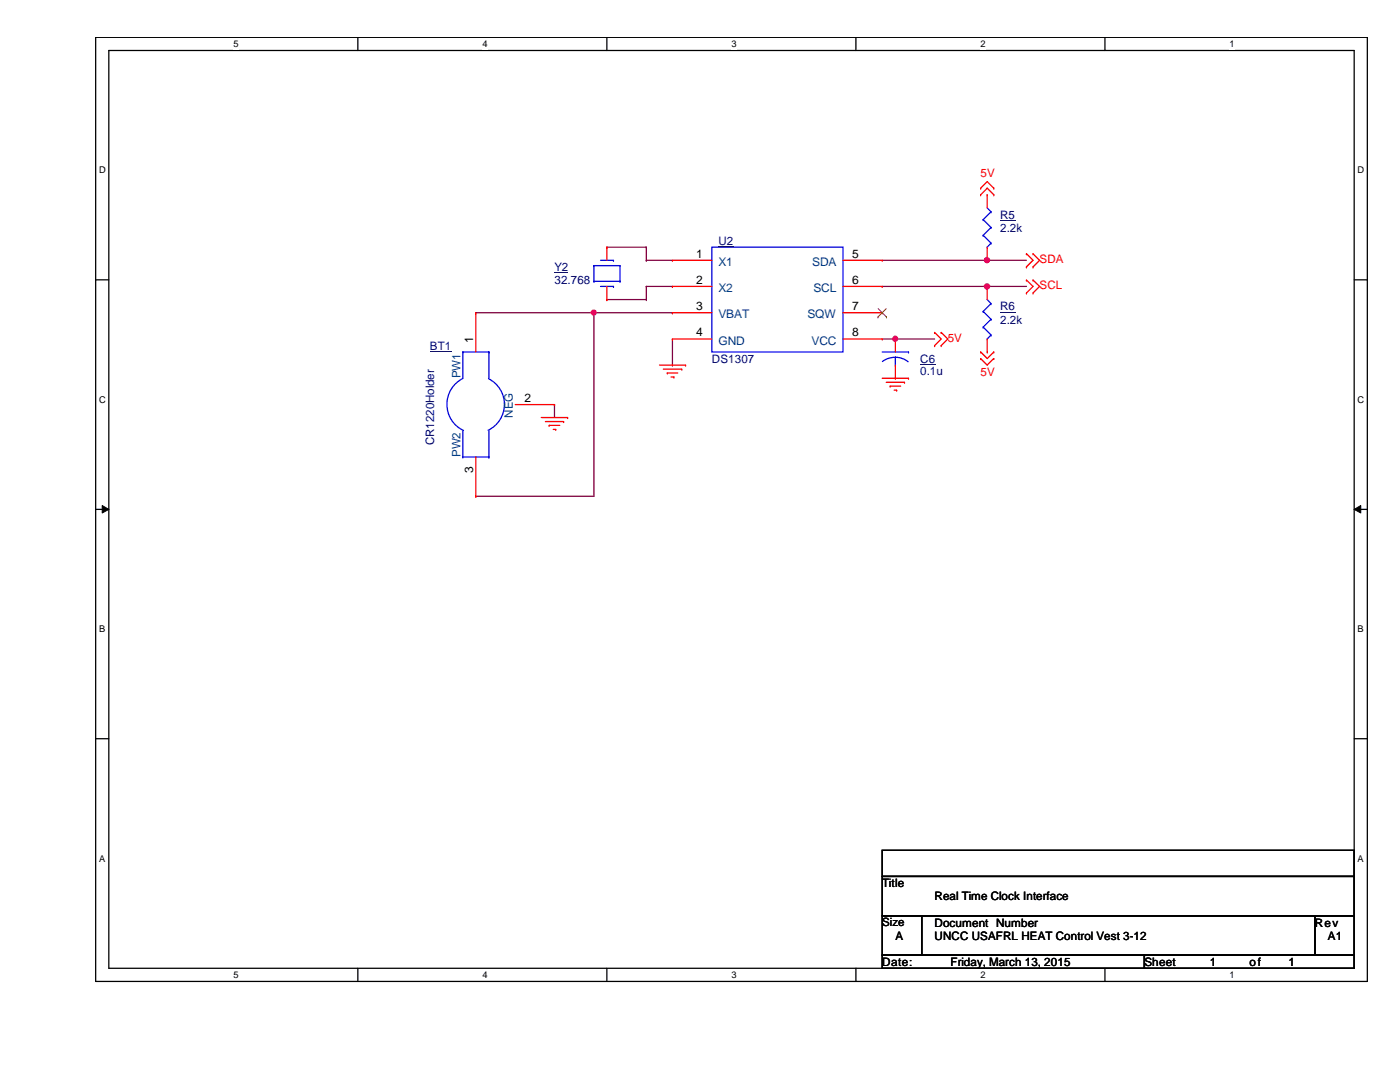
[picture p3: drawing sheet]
<svg xmlns="http://www.w3.org/2000/svg" width="279mm" height="216mm" viewBox="0 0 279 216" stroke-linecap="round" stroke-linejoin="round" font-family="sans-serif">
<path d="M19.1 7.5h253.8v188.3h-253.8zM21.7 10.1h248.6v183.1h-248.6z" fill="none" stroke="#000" stroke-width=".25"/>
<g fill="#fff">
<path d="M46.6 7.7h1v2.1h-1z"/>
<path d="M46.6 193.5h1v2.1h-1z"/>
</g>
<path d="M71.4 7.5v2.6M71.4 193.2v2.6" fill="none" stroke="#000" stroke-width=".25"/>
<g fill="#fff">
<path d="M96.3 7.7h1v2.1h-1z"/>
<path d="M96.3 193.5h1v2.1h-1z"/>
</g>
<path d="M121.1 7.5v2.6M121.1 193.2v2.6" fill="none" stroke="#000" stroke-width=".25"/>
<g fill="#fff">
<path d="M146 7.7h1v2.1h-1z"/>
<path d="M146 193.5h1v2.1h-1z"/>
</g>
<path d="M170.8 7.5v2.6M170.8 193.2v2.6" fill="none" stroke="#000" stroke-width=".25"/>
<g fill="#fff">
<path d="M195.7 7.7h1v2.1h-1z"/>
<path d="M195.7 193.5h1v2.1h-1z"/>
</g>
<path d="M220.5 7.5v2.6M220.5 193.2v2.6" fill="none" stroke="#000" stroke-width=".25"/>
<g fill="#fff">
<path d="M245.4 7.7h1v2.1h-1z"/>
<path d="M245.4 193.5h1v2.1h-1z"/>
<path d="M19.8 32.9h1.3v2.1h-1.3z"/>
<path d="M270.9 32.9h1.3v2.1h-1.3z"/>
<path d="M19.8 78.7h1.3v2.1h-1.3z"/>
<path d="M270.9 78.7h1.3v2.1h-1.3z"/>
</g>
<path d="M19.1 55.8h2.6M270.3 55.8h2.6" fill="none" stroke="#000" stroke-width=".25"/>
<g fill="#fff">
<path d="M19.8 124.5h1.2v2.1h-1.2z"/>
<path d="M270.9 124.5h1.3v2.1h-1.3z"/>
</g>
<path d="M19.1 101.6h2.6M270.3 101.6h2.6" fill="none" stroke="#000" stroke-width=".25"/>
<path d="M20.4 100.9l1.3 .7-1.3 .8zM270.3 101.6l1.3-.7v1.5z" fill="#000"/>
<path d="M20.4 100.9l1.3 .7-1.3 .8zM270.3 101.6l1.3-.7v1.5z" fill="none" stroke="#000" stroke-width=".2"/>
<g fill="#fff">
<path d="M19.8 170.3h1.2v2h-1.2z"/>
<path d="M270.9 170.3h1.3v2h-1.3z"/>
</g>
<path d="M19.1 147.4h2.6M270.3 147.4h2.6" fill="none" stroke="#000" stroke-width=".25"/>
<g fill="none" stroke="#800040" stroke-width=".25">
<path d="M121.1 49.3h.1M121.1 59.8h.1M121.1 49.3h7.9M121.1 59.8h7.9M129 51.9h.1M129 49.3h.1M129 57.1h.1M129 59.8h.1M129 51.9h5.2M129 49.3v2.6M129 57.1v2.7M129 57.1h5.2"/>
<path d="M134.2 72.9h.1M134.2 67.6v5.3M176.1 67.6h10.4M178.7 67.6h.1"/>
</g>
<circle cx="178.7" cy="67.6" r=".5" fill="#f0f"/>
<circle cx="178.7" cy="67.6" r=".5" fill="none" stroke="#f0f" stroke-width=".25"/>
<path d="M176.1 51.9h20.9M197 51.9h.1" fill="none" stroke="#800040" stroke-width=".25"/>
<circle cx="197" cy="51.9" r=".51" fill="#f0f"/>
<circle cx="197" cy="51.9" r=".51" fill="none" stroke="#f0f" stroke-width=".25"/>
<path d="M176.1 57.1h20.9M197 57.1h.1" fill="none" stroke="#800040" stroke-width=".25"/>
<circle cx="197" cy="57.1" r=".51" fill="#f0f"/>
<circle cx="197" cy="57.1" r=".51" fill="none" stroke="#f0f" stroke-width=".25"/>
<path d="M197 51.9h.1M197 57.1h.1M197 51.9h7.9M197 57.1h7.9M95 62.4h.1M95 62.4h39.2M118.5 62.4h.1M118.5 62.4v36.6h-23.5M134.2 62.4h.1M95 99h.1" fill="none" stroke="#800040" stroke-width=".25"/>
<circle cx="118.5" cy="62.4" r=".5" fill="#f0f"/>
<circle cx="118.5" cy="62.4" r=".5" fill="none" stroke="#f0f" stroke-width=".25"/>
<path d="M110.7 80.7h.1M110.7 80.7v2.6" fill="none" stroke="#800040" stroke-width=".25"/>
<g fill="none" stroke="#f00" stroke-width=".25">
<path d="M195.7 37.5h.1M195.7 38.9h.1M195.7 37.5l1.3-1.3 1.3 1.3M195.7 38.9l1.3-1.4 1.3 1.4M197 38.9h.1M197 38.9v2.6M198.3 37.5h.1M198.3 38.9h.1M121.1 59.8h.1M121.1 49.3h.1M121.1 49.3v2.6M121.1 57.1v2.7"/>
<path d="M134.2 51.9h.1M134.2 57.1h.1M134.2 51.9h7.9M134.2 57.1h7.9M168.2 51.9h7.9M168.2 57.1h7.9M176.1 51.9h.1M176.1 57.1h.1M197 57.1h.1M197 51.9h.1M197 49.3v2.6M197 57.1v2.7"/>
<path d="M204.9 58.5h.1M204.9 55.9h.1M204.9 53.3h.1M204.9 50.6h.1M204.9 55.9l1.3 1.2-1.3 1.4M204.9 50.6l1.3 1.3-1.3 1.4M206.2 58.5h.1M206.2 55.9h.1M206.2 53.3h.1M206.2 50.6h.1M206.2 55.9l1.3 1.2-1.3 1.4M206.2 50.6l1.3 1.3-1.3 1.4"/>
<path d="M95 62.4h.1M95 62.4v7.8M131.6 72.9h5.2M132.4 73.7h3.7M133.2 74.4h.1M133.2 74.4h2.1M133.9 75.2h.6M134.2 62.4h.1M134.2 67.6h.1M134.2 62.4h7.9M134.2 67.6h7.9M134.5 75.2h.1"/>
<path d="M136.1 73.7h.1M136.8 72.9h.1M168.2 62.4h7.9M168.2 67.6h7.9M176.1 62.4h.1M176.1 67.6h.1M176.1 75.5h5.2M176.9 76.3h3.6M177.6 77h.1M177.6 77h2.1M178.4 77.9h.5M178.7 67.6h.1"/>
<path d="M178.7 75.5h.1M178.7 67.6v2.6M178.7 72.9v2.6M178.9 77.9h.1M180.5 76.3h.1M181.3 75.5h.1M186.5 69h.1M186.5 66.3h.1M186.5 66.3l1.3 1.3-1.3 1.4M187.8 69h.1M187.8 66.3h.1M187.8 66.3l1.3 1.3-1.3 1.4"/>
<path d="M195.7 71.5h.1M195.7 70.2h.1M195.7 71.5l1.3 1.4 1.3-1.4M195.7 70.2l1.3 1.3 1.3-1.3M197 70.2h.1M197 67.6v2.6M198.3 71.5h.1M198.3 70.2h.1M95 99h.1M95 91.2v7.8M102.8 80.7h7.9M108 83.3h5.3"/>
<path d="M108.8 84.1h3.7M109.6 84.9h.1M109.6 84.9h2.1M110.4 85.7h.5M110.7 80.7h.1M110.9 85.7h.1M112.5 84.1h.1M113.3 83.3h.1"/>
</g>
<path d="M176.1 169.7h94.2v5.2h-94.2zM176.1 174.9h94.2v7.9h-94.2zM176.1 182.8h7.8v7.8h-7.8zM176.1 190.6h52.3v2.6h-52.3zM183.9 182.8h78.5v7.8h-78.5zM228.4 190.6h41.9v2.6h-41.9zM262.4 182.8h7.9v7.8h-7.9z" fill="none" stroke="#000" stroke-width=".25"/>
<g fill="none" stroke="#00f" stroke-width=".25">
<path d="M118.5 53h.1M118.5 56.1h.1M118.5 56.1h5.2M118.5 53h5.2M118.5 53v3.1M119.8 57.1h2.6M119.8 51.9h2.6M122.4 57.1h.1M122.4 51.9h.1M123.7 56.1h.1M123.7 53h.1M123.7 53v3.1"/>
<path d="M142.1 49.3h26.1v20.9h-26.1zM196.2 43.8h.1M196.2 46.9h.1M196.2 43.8l1.6 1.6M196.2 46.9l1.6 1.6M197 49.3h.1M197 59.8l.8 .8M197 41.5l.8 .7M197.8 42.2h.1M197.8 45.4h.1M197.8 48.5h.1M197.8 42.2l-1.6 1.6"/>
<path d="M197.8 45.4l-1.6 1.5M197.8 48.5l-.8 .8M92.4 75.5a5.8 5.8 0 0 0-3.2 5.2 5.8 5.8 0 0 0 3.3 5.2M92.4 70.2h.1M92.4 70.2v5.3M92.4 70.2h5.2M97.5 75.6a5.7 5.7 0 0 1 3.2 5.1 5.7 5.7 0 0 1-3.3 5.2M97.6 70.2h.1M97.6 70.2v5.3M176.1 70.2h5.2M178.7 72.9h.1M178.7 71.3l1.3 .2 1.2 .7"/>
<path d="M178.7 71.3l-1.1 .1-1.5 .7M178.7 71.3v1.6M181.3 70.2h.1M196.2 62.1h.1M196.2 65.3h.1M196.2 62.1l1.6 1.6M196.2 65.3l1.6 1.5M197 67.6h.1M197.8 60.6h.1M197.8 63.7h.1M197.8 66.8h.1M197.8 60.6l-1.6 1.5"/>
<path d="M197.8 63.7l-1.6 1.6M197.8 66.8l-.8 .8M92.4 91.2h.1M92.4 85.9v5.3M92.4 91.2h5.2M97.6 91.2h.1M97.6 85.9v5.3"/>
</g>
<path d="M110.7 54.4h2.8M143.4 49.2h3M199.6 44h3M85.8 70.1h4.3M183.6 72.7h3M199.6 62.3h3" fill="none" stroke="#000080" stroke-width=".2"/>
<path d="M175.2 63.2h.1M175.3 61.6l1.6 1.6M176.9 61.6l-1.7 1.6M176.9 63.2h.1" fill="none" stroke="#804000" stroke-width=".2"/>
<circle cx="178.7" cy="67.6" r=".5" fill="#f0f"/>
<circle cx="178.7" cy="67.6" r=".5" fill="none" stroke="#f0f" stroke-width=".25"/>
<circle cx="197" cy="51.9" r=".51" fill="#f0f"/>
<circle cx="197" cy="51.9" r=".51" fill="none" stroke="#f0f" stroke-width=".25"/>
<circle cx="197" cy="57.1" r=".51" fill="#f0f"/>
<circle cx="197" cy="57.1" r=".51" fill="none" stroke="#f0f" stroke-width=".25"/>
<circle cx="118.5" cy="62.4" r=".5" fill="#f0f"/>
<circle cx="118.5" cy="62.4" r=".5" fill="none" stroke="#f0f" stroke-width=".25"/>
<g font-size="2.4">
<text x="138.9" y="51.4">1</text>
<text x="170.1" y="51.4">5</text>
<text x="138.9" y="56.6">2</text>
<text x="170.1" y="56.6">6</text>
<text x="138.9" y="61.8">3</text>
<text x="170.1" y="61.8">7</text>
<text x="94.4" y="68.4" transform="rotate(-90 94.4 68.4)">1</text>
<text x="138.9" y="67.1">4</text>
<text x="170.1" y="67.1">8</text>
<text x="104.6" y="80.2">2</text>
<text x="94.4" y="94.4" transform="rotate(-90 94.4 94.4)">3</text>
</g>
<g font-size="2.4" fill="#004080">
<text x="143.4" y="53">X1</text>
<text x="162.1" y="53">SDA</text>
<text x="143.4" y="58.3">X2</text>
<text x="162.3" y="58.3">SCL</text>
<text x="143.4" y="63.5">VBAT</text>
<text x="161.1" y="63.5">SQW</text>
<text x="143.4" y="68.7">GND</text>
<text x="162" y="68.7">VCC</text>
</g>
<g font-size="2.3" fill="#f00">
<text x="195.7" y="35.3">5V</text>
<text x="207.5" y="52.5">SDA</text>
<text x="207.5" y="57.7">SCL</text>
<text x="189.1" y="68.2">5V</text>
<text x="195.7" y="75">5V</text>
</g>
<g font-size="2.3" fill="#000080">
<text x="199.6" y="43.6">R5</text>
<text x="199.6" y="46.2">2.2k</text>
<text x="143.4" y="48.9">U2</text>
<text x="110.7" y="54.1">Y2</text>
<text x="110.7" y="56.7">32.768</text>
<text x="199.6" y="61.9">R6</text>
<text x="199.6" y="64.6">2.2k</text>
<text x="85.8" y="69.8">BT1</text>
<text x="142.1" y="72.4">DS1307</text>
<text x="183.6" y="72.4">C6</text>
<text x="183.6" y="74.8">0.1u</text>
<text x="86.7" y="88.8" transform="rotate(-90 86.7 88.8)">CR1220Holder</text>
</g>
<g font-size="2.3" fill="#004080">
<text x="91.9" y="75.5" transform="rotate(-90 91.9 75.5)">PW1</text>
<text x="102.4" y="83.3" transform="rotate(-90 102.4 83.3)">NEG</text>
<text x="91.9" y="91.2" transform="rotate(-90 91.9 91.2)">PW2</text>
</g>
<g font-size="2.3">
<text x="176.1" y="177">Title</text>
<text x="186.5" y="179.7">Real Time Clock Interface</text>
<text x="176.1" y="184.8">Size</text>
<text x="186.5" y="184.9">Document Number</text>
<text x="262.4" y="184.9">Rev</text>
<text x="178.7" y="187.5">A</text>
<text x="186.5" y="187.5">UNCC USAFRL HEAT Control Vest 3-12</text>
<text x="265" y="187.5">A1</text>
<text x="176.1" y="192.7">Date:</text>
<text x="189.7" y="192.7">Friday, March 13, 2015</text>
<text x="228.4" y="192.7">Sheet</text>
<text x="241.5" y="192.7">1</text>
<text x="249.3" y="192.7">o f</text>
<text x="257.2" y="192.7">1</text>
</g>
<g font-size="1.9">
<text x="46.6" y="9.4">5</text>
<text x="96.3" y="9.4">4</text>
<text x="146" y="9.4">3</text>
<text x="195.7" y="9.4">2</text>
<text x="245.4" y="9.4">1</text>
<text x="19.8" y="34.6">D</text>
<text x="270.9" y="34.6">D</text>
<text x="19.8" y="80.3">C</text>
<text x="270.9" y="80.3">C</text>
<text x="19.8" y="126.2">B</text>
<text x="270.9" y="126.2">B</text>
<text x="19.8" y="171.9">A</text>
<text x="270.9" y="171.9">A</text>
<text x="46.6" y="195.2">5</text>
<text x="96.3" y="195.2">4</text>
<text x="146" y="195.2">3</text>
<text x="195.7" y="195.2">2</text>
<text x="245.4" y="195.2">1</text>
</g>
</svg>
